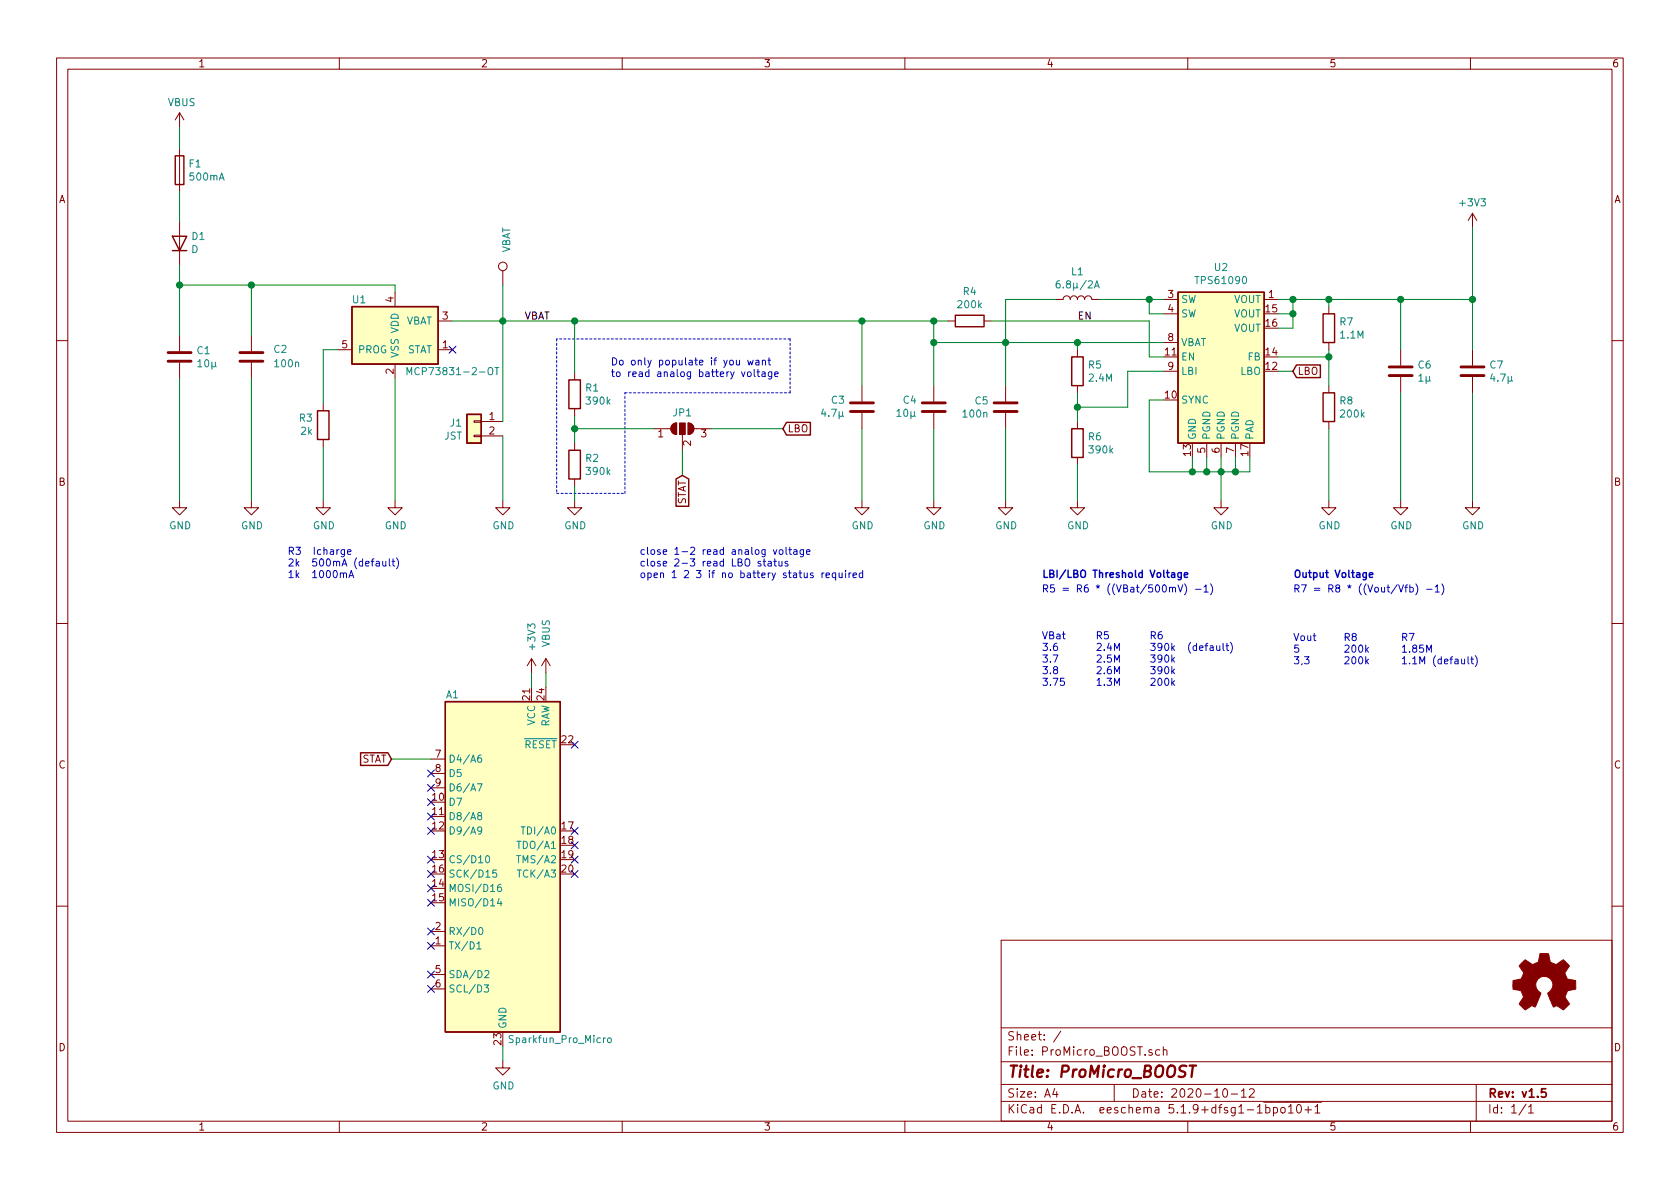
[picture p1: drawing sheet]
EESchema Schematic File Version 4
EELAYER 30 0
EELAYER END
$Descr A4 11693 8268
encoding utf-8
Sheet 1 1
Title "ProMicro_BOOST"
Date "2020-10-12"
Rev "v1.5"
Comp ""
Comment1 ""
Comment2 ""
Comment3 ""
Comment4 ""
$EndDescr
Wire Wire Line
	1250 1025 1250 875 
Wire Wire Line
	4000 3475 4000 3375
Wire Wire Line
	1250 1325 1250 1535
Wire Wire Line
	4950 2975 5450 2975
Wire Wire Line
	3500 3025 3500 3475
$Comp
L power:VBUS #PWR06
U 1 1
P 1250 875
F 0 "#PWR06" H 1250 725 50  0001 C CNN
F 1 "VBUS" H 1265 1048 50  0000 C CNN
F 2 "" H 1250 875 50  0001 C CNN
F 3 "" H 1250 875 50  0001 C CNN
	1    1250 875 
	1    0    0    -1  
$EndComp
$Comp
L power:+3V3 #PWR0102
U 1 1
P 10250 1575
F 0 "#PWR0102" H 10250 1425 50  0001 C CNN
F 1 "+3V3" H 10250 1750 50  0000 C CNN
F 2 "" H 10250 1575 50  0001 C CNN
F 3 "" H 10250 1575 50  0001 C CNN
	1    10250 1575
	1    0    0    -1  
$EndComp
$Comp
L power:GND #PWR07
U 1 1
P 1250 3475
F 0 "#PWR07" H 1250 3225 50  0001 C CNN
F 1 "GND" H 1255 3302 50  0000 C CNN
F 2 "" H 1250 3475 50  0001 C CNN
F 3 "" H 1250 3475 50  0001 C CNN
	1    1250 3475
	1    0    0    -1  
$EndComp
$Comp
L power:GND #PWR09
U 1 1
P 1750 3475
F 0 "#PWR09" H 1750 3225 50  0001 C CNN
F 1 "GND" H 1755 3302 50  0000 C CNN
F 2 "" H 1750 3475 50  0001 C CNN
F 3 "" H 1750 3475 50  0001 C CNN
	1    1750 3475
	1    0    0    -1  
$EndComp
$Comp
L power:GND #PWR010
U 1 1
P 3500 3475
F 0 "#PWR010" H 3500 3225 50  0001 C CNN
F 1 "GND" H 3505 3302 50  0000 C CNN
F 2 "" H 3500 3475 50  0001 C CNN
F 3 "" H 3500 3475 50  0001 C CNN
	1    3500 3475
	1    0    0    -1  
$EndComp
$Comp
L power:GND #PWR011
U 1 1
P 4000 3475
F 0 "#PWR011" H 4000 3225 50  0001 C CNN
F 1 "GND" H 4005 3302 50  0000 C CNN
F 2 "" H 4000 3475 50  0001 C CNN
F 3 "" H 4000 3475 50  0001 C CNN
	1    4000 3475
	1    0    0    -1  
$EndComp
$Comp
L Device:Fuse F1
U 1 1
P 1250 1175
F 0 "F1" H 1310 1221 50  0000 L CNN
F 1 "500mA" H 1310 1130 50  0000 L CNN
F 2 "Fuse:Fuse_0603_1608Metric" V 1180 1175 50  0001 C CNN
F 3 "~" H 1250 1175 50  0001 C CNN
F 4 "04000025WR" H 1250 1175 50  0001 C CNN "MPN"
	1    1250 1175
	1    0    0    -1  
$EndComp
$Comp
L Device:R R1
U 1 1
P 4000 2735
F 0 "R1" H 4070 2781 50  0000 L CNN
F 1 "390k" H 4070 2690 50  0000 L CNN
F 2 "Resistor_SMD:R_0603_1608Metric" V 3930 2735 50  0001 C CNN
F 3 "~" H 4000 2735 50  0001 C CNN
F 4 "0603WAF3903T5E" H 4000 2735 50  0001 C CNN "MPN"
	1    4000 2735
	1    0    0    -1  
$EndComp
$Comp
L Device:R R2
U 1 1
P 4000 3225
F 0 "R2" H 4070 3271 50  0000 L CNN
F 1 "390k" H 4070 3180 50  0000 L CNN
F 2 "Resistor_SMD:R_0603_1608Metric" V 3930 3225 50  0001 C CNN
F 3 "~" H 4000 3225 50  0001 C CNN
F 4 "0603WAF3903T5E" H 4000 3225 50  0001 C CNN "MPN"
	1    4000 3225
	1    0    0    -1  
$EndComp
$Comp
L Device:D D1
U 1 1
P 1250 1685
F 0 "D1" V 1296 1606 50  0000 R CNN
F 1 "D" V 1205 1606 50  0000 R CNN
F 2 "Diode_SMD:D_0603_1608Metric" H 1250 1685 50  0001 C CNN
F 3 "~" H 1250 1685 50  0001 C CNN
F 4 "3V3, 5V" H 1250 1685 50  0001 C CNN "Variant"
	1    1250 1685
	0    -1   -1   0   
$EndComp
$Comp
L Connector_Generic:Conn_01x02 J1
U 1 1
P 3300 2925
F 0 "J1" H 3380 2917 50  0000 L CNN
F 1 "JST" H 3380 2826 50  0000 L CNN
F 2 "Connector_JST:JST_PH_S2B-PH-SM4-TB_1x02-1MP_P2.00mm_Horizontal" H 3300 2925 50  0001 C CNN
F 3 "~" H 3300 2925 50  0001 C CNN
F 4 "3V3, 5V" H 3300 2925 50  0001 C CNN "Variant"
	1    3300 2925
	-1   0    0    -1  
$EndComp
$Comp
L Device:C C1
U 1 1
P 1250 2475
F 0 "C1" H 1365 2521 50  0000 L CNN
F 1 "10µ" H 1365 2430 50  0000 L CNN
F 2 "Capacitor_SMD:C_0603_1608Metric" H 1288 2325 50  0001 C CNN
F 3 "~" H 1250 2475 50  0001 C CNN
F 4 "CL10A106KP8NNNC" H 1250 2475 50  0001 C CNN "MPN"
F 5 "3V3, 5V" H 1250 2475 50  0001 C CNN "Variant"
	1    1250 2475
	1    0    0    -1  
$EndComp
$Comp
L Device:C C2
U 1 1
P 1750 2475
F 0 "C2" H 1900 2425 50  0000 L CNN
F 1 "100n" H 1900 2525 50  0000 L CNN
F 2 "Capacitor_SMD:C_0603_1608Metric" H 1788 2325 50  0001 C CNN
F 3 "~" H 1750 2475 50  0001 C CNN
F 4 "CL10B104KO8NNNC" H 1750 2475 50  0001 C CNN "MPN"
F 5 "3V3, 5V" H 1750 2475 50  0001 C CNN "Variant"
	1    1750 2475
	1    0    0    1   
$EndComp
$Comp
L Jumper:SolderJumper_3_Open JP1
U 1 1
P 4750 2975
F 0 "JP1" H 4750 3088 50  0000 C CNN
F 1 "SolderJumper_3_Open" H 4750 3089 50  0001 C CNN
F 2 "Jumper:SolderJumper-3_P1.3mm_Open_RoundedPad1.0x1.5mm" H 4750 2975 50  0001 C CNN
F 3 "~" H 4750 2975 50  0001 C CNN
	1    4750 2975
	1    0    0    -1  
$EndComp
Connection ~ 6000 2225
Connection ~ 6500 2225
Connection ~ 6500 2375
Connection ~ 7000 2375
Connection ~ 7500 2375
Connection ~ 7500 2825
Connection ~ 8000 2075
Connection ~ 8300 3275
Connection ~ 8400 3275
Connection ~ 8500 3275
Connection ~ 8600 3275
Connection ~ 9000 2075
Connection ~ 9000 2175
Connection ~ 9250 2075
Connection ~ 9250 2475
Connection ~ 9750 2075
Connection ~ 10250 2075
Wire Wire Line
	7500 2375 7500 2425
Wire Wire Line
	9250 2125 9250 2075
Wire Wire Line
	9250 2475 9250 2425
Wire Wire Line
	2350 2425 2250 2425
Wire Wire Line
	6600 2225 6500 2225
Wire Wire Line
	7500 2825 7500 2725
Wire Wire Line
	7500 2925 7500 2825
Wire Wire Line
	8000 2075 8100 2075
Wire Wire Line
	8000 2175 8000 2075
Wire Wire Line
	8000 2475 8100 2475
Wire Wire Line
	8100 2175 8000 2175
Wire Wire Line
	8100 2775 8000 2775
Wire Wire Line
	8300 3175 8300 3275
Wire Wire Line
	8300 3275 8400 3275
Wire Wire Line
	8400 3175 8400 3275
Wire Wire Line
	8400 3275 8500 3275
Wire Wire Line
	8500 3175 8500 3275
Wire Wire Line
	8500 3275 8600 3275
Wire Wire Line
	8600 3175 8600 3275
Wire Wire Line
	8600 3275 8700 3275
Wire Wire Line
	8700 3275 8700 3175
Wire Wire Line
	8900 2175 9000 2175
Wire Wire Line
	8900 2275 9000 2275
Wire Wire Line
	9000 2075 8900 2075
Wire Wire Line
	9000 2175 9000 2075
Wire Wire Line
	9000 2275 9000 2175
Wire Wire Line
	9000 2575 8900 2575
Wire Wire Line
	6500 2225 6500 2375
Wire Wire Line
	8500 3275 8500 3475
Wire Wire Line
	9250 2475 9250 2675
Wire Wire Line
	2250 3475 2250 3100
Wire Wire Line
	7500 3475 7500 3225
Wire Wire Line
	7850 2575 7850 2825
Wire Wire Line
	8000 2225 8000 2475
Wire Wire Line
	8100 2575 7850 2575
Wire Wire Line
	9250 2075 9000 2075
Wire Wire Line
	6500 2375 6500 2675
Wire Wire Line
	7000 2075 7000 2375
Wire Wire Line
	7000 2675 7000 2375
Wire Wire Line
	8000 3275 8300 3275
Wire Wire Line
	7350 2075 7000 2075
Wire Wire Line
	7500 2825 7850 2825
Wire Wire Line
	7650 2075 8000 2075
Wire Wire Line
	8900 2475 9250 2475
Wire Wire Line
	9750 2425 9750 2075
Wire Wire Line
	10250 2075 10250 2425
Wire Wire Line
	6000 2675 6000 2225
Wire Wire Line
	2250 2425 2250 2800
Wire Wire Line
	6000 2225 6500 2225
Wire Wire Line
	6000 3475 6000 2975
Wire Wire Line
	6500 3475 6500 2975
Wire Wire Line
	7000 2375 6500 2375
Wire Wire Line
	7000 2975 7000 3475
Wire Wire Line
	7500 2375 7000 2375
Wire Wire Line
	8000 2775 8000 3275
Wire Wire Line
	9250 2075 9750 2075
Wire Wire Line
	9250 2975 9250 3475
Wire Wire Line
	9750 2075 10250 2075
Wire Wire Line
	10250 1575 10250 2075
Wire Wire Line
	8100 2375 7500 2375
Wire Wire Line
	9750 2725 9750 3475
Wire Wire Line
	10250 2725 10250 3475
Wire Wire Line
	2750 3475 2750 2625
Wire Wire Line
	6900 2225 8000 2225
Text Notes 2000 4025 0    50   ~ 0
R3  Icharge\n2k  500mA (default)\n1k  1000mA
Text Notes 7250 4025 0    50   ~ 10
LBI/LBO Threshold Voltage
Text Notes 7250 4125 0    50   ~ 0
R5 = R6 * ((VBat/500mV) -1)
Text Notes 7250 4775 0    50   ~ 0
VBat\n3.6\n3.7\n3.8\n3.75
Text Notes 9000 4025 0    50   ~ 10
Output Voltage
Text Notes 9000 4125 0    50   ~ 0
R7 = R8 * ((Vout/Vfb) -1)
Text Notes 9000 4625 0    50   ~ 0
Vout\n5\n3,3
$Comp
L power:GND #PWR?
U 1 1
P 2250 3475
AR Path="/5D8095CD/5E44FE5C" Ref="#PWR?"  Part="1" 
AR Path="/5E44FE5C" Ref="#PWR0103"  Part="1" 
F 0 "#PWR0103" H 2250 3225 50  0001 C CNN
F 1 "GND" H 2255 3302 50  0000 C CNN
F 2 "" H 2250 3475 50  0001 C CNN
F 3 "" H 2250 3475 50  0001 C CNN
	1    2250 3475
	1    0    0    -1  
$EndComp
$Comp
L power:GND #PWR?
U 1 1
P 2750 3475
AR Path="/5D8095CD/5E44FE62" Ref="#PWR?"  Part="1" 
AR Path="/5E44FE62" Ref="#PWR0104"  Part="1" 
F 0 "#PWR0104" H 2750 3225 50  0001 C CNN
F 1 "GND" H 2755 3302 50  0000 C CNN
F 2 "" H 2750 3475 50  0001 C CNN
F 3 "" H 2750 3475 50  0001 C CNN
	1    2750 3475
	1    0    0    -1  
$EndComp
$Comp
L power:GND #PWR?
U 1 1
P 6000 3475
AR Path="/5D8095CD/5E44FE68" Ref="#PWR?"  Part="1" 
AR Path="/5E44FE68" Ref="#PWR0105"  Part="1" 
F 0 "#PWR0105" H 6000 3225 50  0001 C CNN
F 1 "GND" H 6005 3302 50  0000 C CNN
F 2 "" H 6000 3475 50  0001 C CNN
F 3 "" H 6000 3475 50  0001 C CNN
	1    6000 3475
	1    0    0    -1  
$EndComp
$Comp
L power:GND #PWR?
U 1 1
P 6500 3475
AR Path="/5D8095CD/5E44FE6E" Ref="#PWR?"  Part="1" 
AR Path="/5E44FE6E" Ref="#PWR0106"  Part="1" 
F 0 "#PWR0106" H 6500 3225 50  0001 C CNN
F 1 "GND" H 6505 3302 50  0000 C CNN
F 2 "" H 6500 3475 50  0001 C CNN
F 3 "" H 6500 3475 50  0001 C CNN
	1    6500 3475
	1    0    0    -1  
$EndComp
$Comp
L power:GND #PWR?
U 1 1
P 7000 3475
AR Path="/5D8095CD/5E44FE74" Ref="#PWR?"  Part="1" 
AR Path="/5E44FE74" Ref="#PWR0107"  Part="1" 
F 0 "#PWR0107" H 7000 3225 50  0001 C CNN
F 1 "GND" H 7005 3302 50  0000 C CNN
F 2 "" H 7000 3475 50  0001 C CNN
F 3 "" H 7000 3475 50  0001 C CNN
	1    7000 3475
	1    0    0    -1  
$EndComp
$Comp
L power:GND #PWR?
U 1 1
P 7500 3475
AR Path="/5D8095CD/5E44FE7A" Ref="#PWR?"  Part="1" 
AR Path="/5E44FE7A" Ref="#PWR0108"  Part="1" 
F 0 "#PWR0108" H 7500 3225 50  0001 C CNN
F 1 "GND" H 7505 3302 50  0000 C CNN
F 2 "" H 7500 3475 50  0001 C CNN
F 3 "" H 7500 3475 50  0001 C CNN
	1    7500 3475
	1    0    0    -1  
$EndComp
$Comp
L power:GND #PWR?
U 1 1
P 8500 3475
AR Path="/5D8095CD/5E44FE80" Ref="#PWR?"  Part="1" 
AR Path="/5E44FE80" Ref="#PWR0109"  Part="1" 
F 0 "#PWR0109" H 8500 3225 50  0001 C CNN
F 1 "GND" H 8505 3302 50  0000 C CNN
F 2 "" H 8500 3475 50  0001 C CNN
F 3 "" H 8500 3475 50  0001 C CNN
	1    8500 3475
	1    0    0    -1  
$EndComp
$Comp
L power:GND #PWR?
U 1 1
P 9250 3475
AR Path="/5D8095CD/5E44FE86" Ref="#PWR?"  Part="1" 
AR Path="/5E44FE86" Ref="#PWR0110"  Part="1" 
F 0 "#PWR0110" H 9250 3225 50  0001 C CNN
F 1 "GND" H 9255 3302 50  0000 C CNN
F 2 "" H 9250 3475 50  0001 C CNN
F 3 "" H 9250 3475 50  0001 C CNN
	1    9250 3475
	1    0    0    -1  
$EndComp
$Comp
L power:GND #PWR?
U 1 1
P 9750 3475
AR Path="/5D8095CD/5E44FE8C" Ref="#PWR?"  Part="1" 
AR Path="/5E44FE8C" Ref="#PWR0111"  Part="1" 
F 0 "#PWR0111" H 9750 3225 50  0001 C CNN
F 1 "GND" H 9755 3302 50  0000 C CNN
F 2 "" H 9750 3475 50  0001 C CNN
F 3 "" H 9750 3475 50  0001 C CNN
	1    9750 3475
	1    0    0    -1  
$EndComp
$Comp
L power:GND #PWR?
U 1 1
P 10250 3475
AR Path="/5D8095CD/5E44FE92" Ref="#PWR?"  Part="1" 
AR Path="/5E44FE92" Ref="#PWR0112"  Part="1" 
F 0 "#PWR0112" H 10250 3225 50  0001 C CNN
F 1 "GND" H 10255 3302 50  0000 C CNN
F 2 "" H 10250 3475 50  0001 C CNN
F 3 "" H 10250 3475 50  0001 C CNN
	1    10250 3475
	1    0    0    -1  
$EndComp
$Comp
L Device:L L?
U 1 1
P 7500 2075
AR Path="/5D8095CD/5E44FE9A" Ref="L?"  Part="1" 
AR Path="/5E44FE9A" Ref="L1"  Part="1" 
F 0 "L1" V 7690 2075 50  0000 C CNN
F 1 "6.8µ/2A" V 7599 2075 50  0000 C CNN
F 2 "Inductor_SMD:L_Bourns_SRN6045TA" H 7500 2075 50  0001 C CNN
F 3 "~" H 7500 2075 50  0001 C CNN
F 4 "744787068" H 7500 2075 50  0001 C CNN "MPN"
	1    7500 2075
	0    -1   -1   0   
$EndComp
$Comp
L Device:R R?
U 1 1
P 2250 2950
AR Path="/5D8095CD/5E44FEA2" Ref="R?"  Part="1" 
AR Path="/5E44FEA2" Ref="R3"  Part="1" 
F 0 "R3" H 2319 2904 50  0000 L CNN
F 1 "2k" H 2319 2995 50  0000 L CNN
F 2 "Resistor_SMD:R_0603_1608Metric" V 2180 2950 50  0001 C CNN
F 3 "~" H 2250 2950 50  0001 C CNN
F 4 "0603WAF2001T5E" H 2250 2950 50  0001 C CNN "MPN"
	1    2250 2950
	-1   0    0    1   
$EndComp
$Comp
L Device:R R?
U 1 1
P 6750 2225
AR Path="/5D8095CD/5E44FEAA" Ref="R?"  Part="1" 
AR Path="/5E44FEAA" Ref="R4"  Part="1" 
F 0 "R4" V 6543 2225 50  0000 C CNN
F 1 "200k" V 6634 2225 50  0000 C CNN
F 2 "Resistor_SMD:R_0603_1608Metric" V 6680 2225 50  0001 C CNN
F 3 "~" H 6750 2225 50  0001 C CNN
F 4 "0603WAF2003T5E" H 6750 2225 50  0001 C CNN "MPN"
	1    6750 2225
	0    1    1    0   
$EndComp
$Comp
L Device:R R?
U 1 1
P 7500 2575
AR Path="/5D8095CD/5E44FEB0" Ref="R?"  Part="1" 
AR Path="/5E44FEB0" Ref="R5"  Part="1" 
F 0 "R5" H 7570 2621 50  0000 L CNN
F 1 "2.4M" H 7570 2530 50  0000 L CNN
F 2 "Resistor_SMD:R_0603_1608Metric" V 7430 2575 50  0001 C CNN
F 3 "~" H 7500 2575 50  0001 C CNN
F 4 "WR06W2404FTL" H 7500 2575 50  0001 C CNN "MPN"
	1    7500 2575
	1    0    0    -1  
$EndComp
$Comp
L Device:R R?
U 1 1
P 7500 3075
AR Path="/5D8095CD/5E44FEB8" Ref="R?"  Part="1" 
AR Path="/5E44FEB8" Ref="R6"  Part="1" 
F 0 "R6" H 7570 3121 50  0000 L CNN
F 1 "390k" H 7570 3030 50  0000 L CNN
F 2 "Resistor_SMD:R_0603_1608Metric" V 7430 3075 50  0001 C CNN
F 3 "~" H 7500 3075 50  0001 C CNN
F 4 "0603WAF3903T5E" H 7500 3075 50  0001 C CNN "MPN"
	1    7500 3075
	1    0    0    -1  
$EndComp
$Comp
L Device:R R?
U 1 1
P 9250 2275
AR Path="/5D8095CD/5E44FEC0" Ref="R?"  Part="1" 
AR Path="/5E44FEC0" Ref="R7"  Part="1" 
F 0 "R7" H 9320 2321 50  0000 L CNN
F 1 "1.1M" H 9320 2230 50  0000 L CNN
F 2 "Resistor_SMD:R_0603_1608Metric" V 9180 2275 50  0001 C CNN
F 3 "~" H 9250 2275 50  0001 C CNN
F 4 "RM06FTN1104" H 9250 2275 50  0001 C CNN "MPN"
	1    9250 2275
	1    0    0    -1  
$EndComp
$Comp
L Device:R R?
U 1 1
P 9250 2825
AR Path="/5D8095CD/5E44FEC8" Ref="R?"  Part="1" 
AR Path="/5E44FEC8" Ref="R8"  Part="1" 
F 0 "R8" H 9320 2871 50  0000 L CNN
F 1 "200k" H 9320 2780 50  0000 L CNN
F 2 "Resistor_SMD:R_0603_1608Metric" V 9180 2825 50  0001 C CNN
F 3 "~" H 9250 2825 50  0001 C CNN
F 4 "0603WAF2003T5E" H 9250 2825 50  0001 C CNN "MPN"
	1    9250 2825
	1    0    0    -1  
$EndComp
$Comp
L Device:C C?
U 1 1
P 6000 2825
AR Path="/5D8095CD/5E44FED0" Ref="C?"  Part="1" 
AR Path="/5E44FED0" Ref="C3"  Part="1" 
F 0 "C3" H 5885 2779 50  0000 R CNN
F 1 "4.7µ" H 5885 2870 50  0000 R CNN
F 2 "Capacitor_SMD:C_0603_1608Metric" H 6038 2675 50  0001 C CNN
F 3 "~" H 6000 2825 50  0001 C CNN
F 4 "CL10A475KO8NNNC" H 6000 2825 50  0001 C CNN "MPN"
	1    6000 2825
	1    0    0    1   
$EndComp
$Comp
L Device:C C?
U 1 1
P 6500 2825
AR Path="/5D8095CD/5E44FED8" Ref="C?"  Part="1" 
AR Path="/5E44FED8" Ref="C4"  Part="1" 
F 0 "C4" H 6385 2779 50  0000 R CNN
F 1 "10µ" H 6385 2870 50  0000 R CNN
F 2 "Capacitor_SMD:C_0603_1608Metric" H 6538 2675 50  0001 C CNN
F 3 "~" H 6500 2825 50  0001 C CNN
F 4 "CL10A106KP8NNNC" H 6500 2825 50  0001 C CNN "MPN"
	1    6500 2825
	1    0    0    1   
$EndComp
$Comp
L Device:C C?
U 1 1
P 7000 2825
AR Path="/5D8095CD/5E44FEE0" Ref="C?"  Part="1" 
AR Path="/5E44FEE0" Ref="C5"  Part="1" 
F 0 "C5" H 6885 2871 50  0000 R CNN
F 1 "100n" H 6885 2780 50  0000 R CNN
F 2 "Capacitor_SMD:C_0603_1608Metric" H 7038 2675 50  0001 C CNN
F 3 "~" H 7000 2825 50  0001 C CNN
F 4 "CL10B104KO8NNNC" H 7000 2825 50  0001 C CNN "MPN"
	1    7000 2825
	1    0    0    -1  
$EndComp
$Comp
L Device:C C?
U 1 1
P 9750 2575
AR Path="/5D8095CD/5E44FEE8" Ref="C?"  Part="1" 
AR Path="/5E44FEE8" Ref="C6"  Part="1" 
F 0 "C6" H 9865 2621 50  0000 L CNN
F 1 "1µ" H 9865 2530 50  0000 L CNN
F 2 "Capacitor_SMD:C_0603_1608Metric" H 9788 2425 50  0001 C CNN
F 3 "~" H 9750 2575 50  0001 C CNN
F 4 "C0603X105K9RACAUTO" H 9750 2575 50  0001 C CNN "MPN"
	1    9750 2575
	1    0    0    -1  
$EndComp
$Comp
L Device:C C?
U 1 1
P 10250 2575
AR Path="/5D8095CD/5E44FEF0" Ref="C?"  Part="1" 
AR Path="/5E44FEF0" Ref="C7"  Part="1" 
F 0 "C7" H 10365 2621 50  0000 L CNN
F 1 "4.7µ" H 10365 2530 50  0000 L CNN
F 2 "Capacitor_SMD:C_0603_1608Metric" H 10288 2425 50  0001 C CNN
F 3 "~" H 10250 2575 50  0001 C CNN
F 4 "CL10A475KO8NNNC" H 10250 2575 50  0001 C CNN "MPN"
	1    10250 2575
	1    0    0    -1  
$EndComp
$Comp
L Battery_Management:MCP73831-2-OT U?
U 1 1
P 2750 2325
AR Path="/5D8095CD/5E44FEF9" Ref="U?"  Part="1" 
AR Path="/5E44FEF9" Ref="U1"  Part="1" 
F 0 "U1" H 2500 2575 50  0000 C CNN
F 1 "MCP73831-2-OT" H 3150 2075 50  0000 C CNN
F 2 "Package_TO_SOT_SMD:SOT-23-5" H 2800 2075 50  0001 L CIN
F 3 "http://ww1.microchip.com/downloads/en/DeviceDoc/20001984g.pdf" H 2600 2275 50  0001 C CNN
F 4 "MCP73831T-2ACI/OT " H 2750 2325 50  0001 C CNN "MPN"
F 5 "3V3, 5V" H 2750 2325 50  0001 C CNN "Variant"
	1    2750 2325
	1    0    0    -1  
$EndComp
$Comp
L Regulator_Switching:TPS61090 U?
U 1 1
P 8500 2575
AR Path="/5D8095CD/5E44FF02" Ref="U?"  Part="1" 
AR Path="/5E44FF02" Ref="U2"  Part="1" 
F 0 "U2" H 8500 3300 50  0000 C CNN
F 1 "TPS61090" H 8500 3209 50  0000 C CNN
F 2 "Package_DFN_QFN:Texas_S-PVQFN-N16_EP2.7x2.7mm_ThermalVias" H 7550 1525 50  0001 L CNN
F 3 "http://www.ti.com/lit/ds/symlink/tps61090.pdf" H 8650 1425 50  0001 L CNN
F 4 "TPS61090RSAR" H 8500 2575 50  0001 C CNN "MPN"
F 5 "3V3, 5V" H 8500 2575 50  0001 C CNN "Variant"
	1    8500 2575
	1    0    0    -1  
$EndComp
Text Notes 7625 4775 0    50   ~ 0
R5\n2.4M\n2.5M\n2.6M\n1.3M
Text Notes 8000 4775 0    50   ~ 0
R6\n390k  (default)\n390k\n390k\n200k
Text Notes 9350 4625 0    50   ~ 0
R8\n200k\n200k
Text Notes 9750 4625 0    50   ~ 0
R7\n1.85M\n1.1M (default)
Text GLabel 9000 2575 2    50   Input ~ 0
LBO
Text GLabel 5450 2975 2    50   Input ~ 0
LBO
$Comp
L Connector:TestPoint TP1
U 1 1
P 3500 1975
F 0 "TP1" V 3425 2200 50  0001 L CNN
F 1 "VBAT" V 3525 2200 50  0000 L CNN
F 2 "TestPoint:TestPoint_THTPad_D2.0mm_Drill1.0mm" H 3700 1975 50  0001 C CNN
F 3 "~" H 3700 1975 50  0001 C CNN
	1    3500 1975
	1    0    0    -1  
$EndComp
Text Notes 4250 2625 0    50   ~ 0
Do only populate if you want\nto read analog battery voltage
NoConn ~ 3150 2425
Text Notes 4450 4025 0    50   ~ 0
close 1-2 read analog voltage\nclose 2-3 read LBO status\nopen 1 2 3 if no battery status required
$Comp
L Graphic:Logo_Open_Hardware_Small LOGO1
U 1 1
P 10750 6850
F 0 "LOGO1" H 10750 7125 50  0001 C CNN
F 1 "Logo_Open_Hardware_Small" H 10750 6625 50  0001 C CNN
F 2 "Symbol:OSHW-Symbol_6.7x6mm_SilkScreen" H 10750 6850 50  0001 C CNN
F 3 "~" H 10750 6850 50  0001 C CNN
	1    10750 6850
	1    0    0    -1  
$EndComp
Wire Wire Line
	1250 1975 1750 1975
Wire Wire Line
	2750 1975 2750 2025
Wire Wire Line
	1750 1975 1750 2325
Connection ~ 1750 1975
Wire Wire Line
	1750 1975 2750 1975
Wire Wire Line
	1250 1835 1250 1975
Connection ~ 1250 1975
Wire Wire Line
	1250 1975 1250 2325
Wire Wire Line
	3500 2925 3500 2225
Wire Wire Line
	4000 2225 4000 2585
Connection ~ 3500 2225
Wire Wire Line
	3500 2225 3150 2225
Wire Wire Line
	3500 2225 4000 2225
Connection ~ 4000 2225
Wire Wire Line
	4000 2885 4000 2975
Wire Wire Line
	4550 2975 4000 2975
Connection ~ 4000 2975
Wire Wire Line
	4000 2975 4000 3075
Wire Wire Line
	4000 2225 6000 2225
Wire Wire Line
	3500 1975 3500 2225
Wire Notes Line
	4350 3425 4350 2725
Wire Notes Line
	4350 2725 5500 2725
Wire Notes Line
	5500 2725 5500 2350
Wire Notes Line
	5500 2350 3875 2350
Wire Notes Line
	3875 2350 3875 3425
Wire Notes Line
	3875 3425 4350 3425
Text Label 7500 2225 0    50   ~ 0
EN
Text Label 3650 2225 0    50   ~ 0
VBAT
Wire Wire Line
	1750 2625 1750 3475
Wire Wire Line
	3700 4675 3700 4775
$Comp
L power:+3V3 #PWR0101
U 1 1
P 3700 4675
F 0 "#PWR0101" H 3700 4525 50  0001 C CNN
F 1 "+3V3" V 3700 4925 50  0000 C CNN
F 2 "" H 3700 4675 50  0001 C CNN
F 3 "" H 3700 4675 50  0001 C CNN
	1    3700 4675
	1    0    0    -1  
$EndComp
$Comp
L ProMicro:Sparkfun_Pro_Micro A1
U 1 1
P 3500 5975
F 0 "A1" H 3150 7125 50  0000 C CNN
F 1 "Sparkfun_Pro_Micro" H 3900 4725 50  0000 C CNN
F 2 "lib:ProMicro" H 3600 4625 50  0001 L CNN
F 3 "https://cdn.sparkfun.com/datasheets/Dev/Arduino/Boards/Pro_Micro_v13b.pdf" H 3500 5175 50  0001 C CNN
	1    3500 5975
	1    0    0    -1  
$EndComp
Wire Wire Line
	3500 7375 3500 7275
Text GLabel 2725 5275 0    50   Input ~ 0
STAT
$Comp
L power:GND #PWR?
U 1 1
P 3500 7375
AR Path="/5D8095CD/5F8B0EDD" Ref="#PWR?"  Part="1" 
AR Path="/5F8B0EDD" Ref="#PWR0113"  Part="1" 
F 0 "#PWR0113" H 3500 7125 50  0001 C CNN
F 1 "GND" H 3505 7202 50  0000 C CNN
F 2 "" H 3500 7375 50  0001 C CNN
F 3 "" H 3500 7375 50  0001 C CNN
	1    3500 7375
	1    0    0    -1  
$EndComp
Text GLabel 4750 3300 3    50   Input ~ 0
STAT
Wire Wire Line
	4750 3300 4750 3125
NoConn ~ 4000 5175
NoConn ~ 4000 6075
NoConn ~ 4000 5975
NoConn ~ 4000 5875
NoConn ~ 4000 5775
NoConn ~ 3000 6875
NoConn ~ 3000 6775
NoConn ~ 3000 6575
NoConn ~ 3000 6475
NoConn ~ 3000 6275
NoConn ~ 3000 6175
NoConn ~ 3000 6075
NoConn ~ 3000 5975
NoConn ~ 3000 5775
NoConn ~ 3000 5675
NoConn ~ 3000 5575
NoConn ~ 3000 5475
NoConn ~ 3000 5375
$Comp
L power:VBUS #PWR0114
U 1 1
P 3800 4675
F 0 "#PWR0114" H 3800 4525 50  0001 C CNN
F 1 "VBUS" V 3800 4950 50  0000 C CNN
F 2 "" H 3800 4675 50  0001 C CNN
F 3 "" H 3800 4675 50  0001 C CNN
	1    3800 4675
	1    0    0    -1  
$EndComp
Wire Wire Line
	3800 4675 3800 4775
Wire Wire Line
	1250 2625 1250 3475
Wire Wire Line
	2725 5275 3000 5275
$EndSCHEMATC
